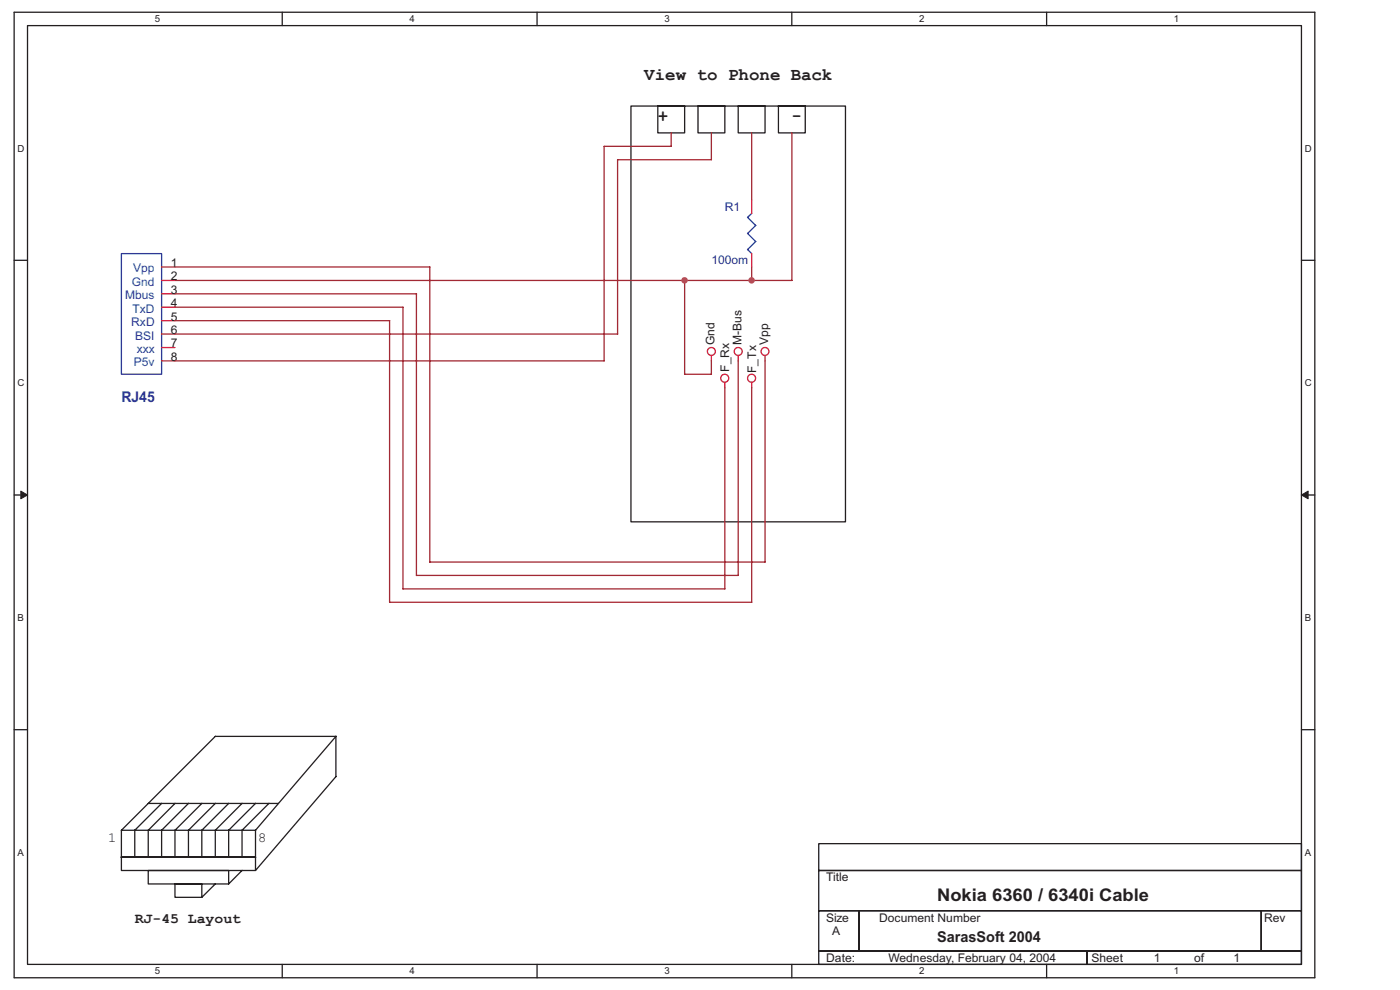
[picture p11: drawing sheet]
<svg xmlns="http://www.w3.org/2000/svg" width="297mm" height="210mm" viewBox="0 0 297 210" stroke-linecap="round" stroke-linejoin="round" font-family="sans-serif">
<path d="M3 2.6h275.9v204.8h-275.9zM5.8 5.4h270.3v199.2h-270.3z" fill="none" stroke="#231f20" stroke-width=".28"/>
<g fill="#fff">
<path d="M32.8 2.9h1.2v2.3h-1.2z"/>
<path d="M32.8 204.8h1.2v2.3h-1.2z"/>
</g>
<path d="M59.9 2.6v2.8M59.9 204.6v2.8" fill="none" stroke="#231f20" stroke-width=".28"/>
<g fill="#fff">
<path d="M86.9 2.9h1.1v2.3h-1.1z"/>
<path d="M86.9 204.8h1.1v2.3h-1.1z"/>
</g>
<path d="M113.9 2.6v2.8M113.9 204.6v2.8" fill="none" stroke="#231f20" stroke-width=".28"/>
<g fill="#fff">
<path d="M140.9 2.9h1.2v2.3h-1.2z"/>
<path d="M140.9 204.8h1.2v2.3h-1.2z"/>
</g>
<path d="M168 2.6v2.8M168 204.6v2.8" fill="none" stroke="#231f20" stroke-width=".28"/>
<g fill="#fff">
<path d="M195 2.9h1.1v2.3h-1.1z"/>
<path d="M195 204.8h1.1v2.3h-1.1z"/>
</g>
<path d="M222 2.6v2.8M222 204.6v2.8" fill="none" stroke="#231f20" stroke-width=".28"/>
<g fill="#fff">
<path d="M249 2.9h1.2v2.3h-1.2z"/>
<path d="M249 204.8h1.2v2.3h-1.2z"/>
<path d="M3.7 30.3h1.5v2.3h-1.5z"/>
<path d="M276.8 30.3h1.5v2.3h-1.5z"/>
<path d="M3.7 80.1h1.5v2.3h-1.5z"/>
<path d="M276.8 80.1h1.5v2.3h-1.5z"/>
</g>
<path d="M3 55.2h2.8M276.1 55.2h2.8" fill="none" stroke="#231f20" stroke-width=".28"/>
<g fill="#fff">
<path d="M3.7 129.9h1.4v2.3h-1.4z"/>
<path d="M276.8 129.9h1.4v2.3h-1.4z"/>
</g>
<path d="M3 105h2.8M276.1 105h2.8" fill="none" stroke="#231f20" stroke-width=".28"/>
<g fill="#231f20" stroke="#231f20" stroke-width=".21">
<path d="M4.4 104.2l1.4 .8-1.4 .8z" fill-rule="evenodd"/>
<path d="M276.1 105l1.4-.8v1.6z" fill-rule="evenodd"/>
</g>
<g fill="#fff">
<path d="M3.7 179.7h1.4v2.3h-1.4z"/>
<path d="M276.8 179.7h1.4v2.3h-1.4z"/>
</g>
<g fill="none" stroke="#231f20" stroke-width=".28">
<path d="M133.9 22.5h45.5v88.2h-45.5zM139.5 22.5h5.7v5.7h-5.7zM148.1 22.5h5.7v5.7h-5.7zM156.6 22.5h5.7v5.7h-5.7zM165.1 22.5h5.7v5.7h-5.7zM3 154.8h2.8M45.7 156.2h25.6M45.7 156.2l-19.9 19.9M71.3 156.2v8.5l-17.1 20M71.3 156.2l-17.1 19.9M276.1 154.8h2.8M25.8 176.1v5.7"/>
<path d="M25.8 176.1h28.4M31.4 170.4h27.6M34.3 170.4l-5.7 5.7v5.7M37.1 170.4l-5.7 5.7v5.7M40 170.4l-5.7 5.7v5.7M42.8 170.4l-5.7 5.7v5.7M45.7 170.4l-5.7 5.7v5.7M48.5 170.4l-5.7 5.7v5.7M51.4 170.4l-5.7 5.7v5.7M54.2 176.1v5.7M54.2 170.4l-5.7 5.7v5.7M57.1 170.4l-5.8 5.7v5.7"/>
<path d="M173.7 179h102.4v5.7h-102.4zM25.7 181.8h28.5M25.8 181.8h28.4h-28.4h28.4v2.9h-28.4zM31.4 184.7h17.1v2.8h-17.1zM37.1 187.5h5.7v2.8h-5.7zM45.7 187.5l-2.9 2.8M51.4 184.6l-2.9 2.9M173.7 184.7h102.4v8.5h-102.4zM173.7 193.2h8.5v8.5h-8.5zM182.2 193.2h85.4v8.5h-85.4zM267.6 193.2h8.5v8.5h-8.5zM173.7 201.7h56.9v2.9h-56.9z"/>
<path d="M230.6 201.7h45.5v2.9h-45.5z"/>
</g>
<g fill="none" stroke="#ee2028" stroke-width=".28">
<path d="M34.3 56.6h2.8M34.3 59.5h2.8M159.5 42.4v2.9M159.5 53.8v2.8M34.3 62.3h2.8M34.3 65.2h2.8M34.3 68h2.8M34.3 70.9h2.8M34.3 73.7h2.8M34.3 76.6h2.8M150.9 75.4v1.2M156.6 75.4v1.2"/>
<path d="M162.3 75.4v1.2M153.8 81.1v1.2M159.5 81.1v1.2"/>
<circle cx="150.9" cy="74.6" r=".84"/>
<circle cx="156.6" cy="74.6" r=".84"/>
<circle cx="162.3" cy="74.5" r=".84"/>
<circle cx="153.7" cy="80.2" r=".85"/>
<circle cx="159.4" cy="80.2" r=".85"/>
</g>
<path d="M25.8 53.8h8.5v25.6h-8.5zM158.6 49.5l1.7 1.7-1.7 1.7 .9 .9M158.6 46.1l1.7 1.7M159.5 45.2l-.9 .9M160.3 47.8l-1.7 1.7" fill="none" stroke="#2c3695" stroke-width=".28"/>
<g fill="none" stroke="#a22934" stroke-width=".28">
<path d="M131 33.9v37M131 33.9h19.9M142.4 28.2v2.8h-14.2v45.6M150.9 28.2v5.7M159.5 28.2v14.2M168 28.2v31.3h-130.9M37.1 56.6h54.1M91.2 56.6v62.6h71.1M145.2 59.5v19.9h5.7M159.5 56.6v2.9M37.1 68h45.6M37.1 62.3h51.3l-.1 59.8"/>
<path d="M37.1 65.2h48.4v59.7M37.1 70.9h93.9M37.1 76.6h91.1M82.7 68v59.8h76.8v-45.6M150.9 76.5v2.9M156.6 76.5v45.6h-68.3M162.3 76.5v42.7M153.8 82.2v42.7M85.5 124.9h68.3"/>
</g>
<g fill="#b6218b" stroke="#b6218b" stroke-width=".28">
<circle cx="159.4" cy="59.5" r=".55"/>
<circle cx="145.2" cy="59.5" r=".55"/>
</g>
<text font-size="3.7" fill="#231f20" x="198.8" y="191.2">Nokia 6360 / 6340i Cable</text>
<g font-size="3.6" fill="#231f20">
<text x="136.7" y="17.1">View to Phone Back</text>
<text x="139.5" y="25.6">+</text>
<text x="167.9" y="25.6">-</text>
</g>
<text font-size="3.2" fill="#231f20" x="198.8" y="199.9">SarasSoft 2004</text>
<text font-size="3.1" fill="#2e3090" x="25.8" y="85.2">RJ45</text>
<g font-size="3" fill="#231f20">
<text x="22.9" y="178.6">1</text>
<text x="54.7" y="178.6">8</text>
<text x="28.6" y="195.8">RJ-45 Layout</text>
</g>
<g font-size="2.5" fill="#2e3090">
<text x="153.8" y="44.7">R1</text>
<text x="150.9" y="56.1">100om</text>
</g>
<g font-size="2.5" fill="#14589f">
<text x="28.3" y="57.8">Vpp</text>
<text x="26.5" y="63.5">Mbus</text>
<text x="28" y="60.7">Gnd</text>
<text x="27.8" y="69.2">RxD</text>
<text x="28.1" y="66.3">TxD</text>
<text x="28.4" y="77.7">P5v</text>
<text x="28.7" y="72">BSI</text>
<text x="29" y="74.9">xxx</text>
</g>
<g font-size="2.5" fill="#231f20">
<text x="36.3" y="56.6">1</text>
<text x="36.3" y="59.5">2</text>
<text x="36.3" y="62.3">3</text>
<text x="36.3" y="65.1">4</text>
<text x="36.3" y="68">5</text>
<text x="36.3" y="70.8">6</text>
<text x="36.3" y="73.7">7</text>
<text x="36.3" y="76.5">8</text>
<text x="151.6" y="73.1" transform="rotate(-90 151.6 73.1)">Gnd</text>
<text x="157.3" y="73.1" transform="rotate(-90 157.3 73.1)">M-Bus</text>
<text x="163" y="73.1" transform="rotate(-90 163 73.1)">Vpp</text>
<text x="154.7" y="78.8" transform="rotate(-90 154.7 78.8)">F_Rx</text>
<text x="160.4" y="79.1" transform="rotate(-90 160.4 79.1)">F_Tx</text>
<text x="175.3" y="187">Title</text>
<text x="175.3" y="195.5">Size</text>
<text x="186.5" y="195.5">Document Number</text>
<text x="268.2" y="195.5">Rev</text>
<text x="176.5" y="198.3">A</text>
<text x="175.3" y="204">Date:</text>
<text x="188.5" y="204">Wednesday, February 04, 2004</text>
<text x="231.6" y="204">Sheet</text>
<text x="244.8" y="204">1</text>
<text x="253.3" y="204">of</text>
<text x="261.7" y="204">1</text>
</g>
<g font-size="2" fill="#231f20">
<text x="32.8" y="4.7">5</text>
<text x="86.9" y="4.7">4</text>
<text x="140.9" y="4.7">3</text>
<text x="195" y="4.7">2</text>
<text x="249" y="4.7">1</text>
<text x="3.7" y="32.2">D</text>
<text x="276.8" y="32.2">D</text>
<text x="3.7" y="82">C</text>
<text x="276.8" y="82">C</text>
<text x="3.7" y="131.7">B</text>
<text x="276.8" y="131.7">B</text>
<text x="3.7" y="181.5">A</text>
<text x="276.8" y="181.5">A</text>
<text x="32.8" y="206.7">5</text>
<text x="86.9" y="206.7">4</text>
<text x="140.9" y="206.7">3</text>
<text x="195" y="206.7">2</text>
<text x="249" y="206.7">1</text>
</g>
</svg>
